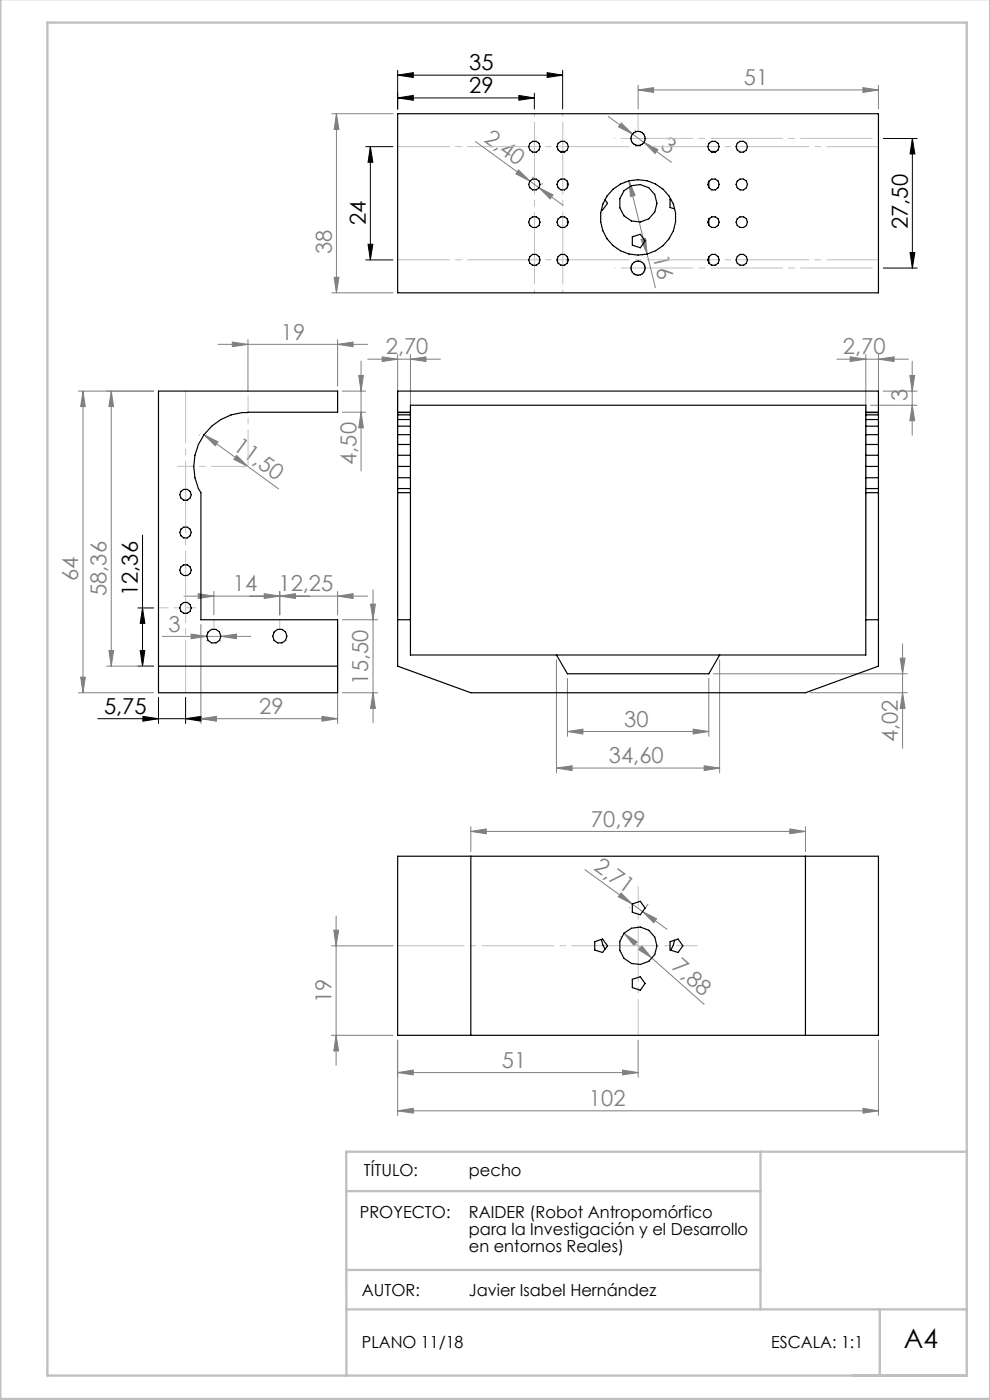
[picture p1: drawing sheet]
<svg xmlns="http://www.w3.org/2000/svg" width="210mm" height="297mm" viewBox="0 0 210 297" stroke-linecap="round" stroke-linejoin="round" font-family="sans-serif">
<g fill="none" stroke="#000" stroke-width=".21">
<path d="M84.3 15.9l3.4-.5v1zM84.3 14.9v8.2M84.3 15.9h35M113.3 19.8v3.3M116.1 15.4l3.2 .5-3.2 .5zM119.3 14.9v8.2M77.6 31.1h5.8M78.6 31.1l.5 3.3h-1zM78.6 31.1v24M84.3 20.8l3.4-.6v1.1zM84.3 20.8h29M110.1 20.2l3.2 .6-3.2 .5z"/>
<path d="M187.4 29.4h7.2M193.5 29.4l.6 3.3h-1.1zM193.5 29.4v27.5M77.6 55.1h5.8M78.1 51.8h1l-.5 3.3zM187.4 56.9h7.2M193 53.6h1.1l-.6 3.3zM30.2 113.5v27.8M29.2 129h3.4M29.7 138h1l-.5 3.3zM30.2 129l.5 3.3h-1zM20.7 152.5h25"/>
<path d="M29.2 141.3h3.4M30.3 152l3.3 .5-3.3 .5zM33.6 148v5.5M39.4 152.5l3.3-.5v1zM39.4 148v5.5"/>
</g>
<g fill="none" stroke="#808080" stroke-width=".21">
<path d="M135.4 19.1l3.2-.5v1zM135.4 18.1v5M135.4 19.1h50.9M183.1 18.6l3.2 .5-3.2 .5zM186.3 18.1v5M70.4 24.1h13M71.4 24.1v38M71.4 24.1l.5 3.3h-1zM100.9 30l13.4 9.8M110 36.1l2.4 2.3-3-1.5zM113 37.6h.1M114.3 39.8l3 1.5-.6 .9z"/>
<path d="M114.3 39.8l5.2 3.8M114.9 39h.1M129 24.7l5.2 3.7M131.8 26.1l2.4 2.3-3-1.5zM132.5 38.6h.1M133.4 38.3l5.6 22.8M133.4 38.3l1.3 3.1-1 .3zM134.2 28.4l8.2 6M134.8 27.6l-.1 .1M136.6 30.2l3 1.5-.6 .9zM137.2 29.4v.1M70.9 58.8h1l-.5 3.3z"/>
<path d="M136 50.8l.9-.3 .4 3.4zM136.3 54.1h.1M46.2 73.1h31.8M49.3 72.6l3.3 .5-3.3 .5zM52.6 72.1v10.9M70.4 62.1h13M71.6 73.1l3.3-.5v1zM71.6 72.1v9.8M76.1 79.7h1l-.5 3.3zM76.6 76.6v23.3M78 76.2h15.4M81.1 75.7l3.2 .5-3.2 .5z"/>
<path d="M84.3 75.2v55.3M87.1 76.2l3.2-.5v1zM87.1 75.2v55.3M177.5 76.2h15.2M180.3 75.7l3.4 .5-3.4 .5zM183.7 75.2v55.3M186.3 76.2l3.4-.5v1zM186.3 75.2v55.3M193 79.7h1l-.5 3.3zM193.5 76.6v15.7M16.6 83h16M17.6 83l.5 3.3h-1z"/>
<path d="M17.6 83v64M23.6 83v58.3M23.6 83l.5 3.3h-1zM42.3 92.3h.1M43.3 92.2l2.9 1.5-.6 .8zM43.3 92.2l9.3 6.8M50.2 96.6l2.4 2.4-3-1.6zM51.6 99.1h.1M52.6 99l6.5 4.7M72.6 83h5M72.6 87.5h5M76.6 87.5l.5 3.3h-1z"/>
<path d="M184.6 86h9.9M187.4 83h7.1M193.5 86l.5 3.2h-1zM23.1 138h1l-.5 3.3zM34.4 135h18.8M39 126.5h39M40.5 134.5l3.4 .5-3.4 .5zM42.1 125.9l3.3 .6-3.3 .5zM42.6 132.5v21M43.9 136h.1M45.4 125.5v5M46.8 135l3.4-.5v1z"/>
<path d="M46.8 136h.1M56.1 125.9l3.2 .6-3.2 .5zM59.3 126.5l3.4-.6v1.1zM59.3 125.5v5M71.6 132.5v21M71.6 126.5l3.3-.6v1.1zM71.6 125.5v5M72.6 131.5h7.5M78.6 128.2h1l-.5 3.3zM79.1 125.1v28.2M118 140v24M152.6 140v24"/>
<path d="M191 139.6h1l-.5 3.3zM191.5 136.6v22.1M16.6 147h16M17.1 143.6h1l-.5 3.4zM22.6 141.3h10M42.6 152.5l3.3-.5v1zM42.6 152.5h29M68.3 152l3.3 .5-3.3 .5zM72.6 147h7.5M79.1 147l.5 3.3h-1zM120.4 155.2l3.2-.5v1zM120.4 143.9v12.3"/>
<path d="M120.4 155.2h30M147 154.7l3.4 .5-3.4 .5zM150.4 143.9v12.3M151.3 142.9h41.2M171.8 147h20.7M191.5 147l.5 3.3h-1zM99.9 176.4l3.3-.5v1zM99.9 175.4v5.3M99.9 176.4h71M118 162.9l3.4-.4v1zM118 162.9h34.6M149.4 162.5l3.2 .4-3.2 .6z"/>
<path d="M167.5 175.9l3.4 .5-3.4 .5zM170.9 175.4v5.3M70.8 197.3h1l-.5 3.4zM71.3 194.3v31.7M124.1 184.5l17.4 12.6M131.7 198.8h.1M131.7 189.4l2.4 2.4-2.9-1.6zM132.4 198l17 15.1M132.4 198l2.7 1.8-.6 .8zM133.6 192.6h-.1M136.3 193.4l3 1.5-.6 .9zM137.4 191.8l-.5 .8"/>
<path d="M70.3 200.7h13.1M70.3 219.6h13.1M71.3 219.6l.5 3.4h-1zM136.1 200.7l2.2 2.5-2.9-1.8zM137.6 204h.1M84.3 227.5l3.4-.5v1zM84.3 235.7l3.4-.6v1zM84.3 220.7v15.9M84.3 227.5h51.1M84.3 235.7h102M132 227l3.4 .5-3.4 .5zM135.4 220.7v7.8"/>
<path d="M183.1 235.1l3.2 .6-3.2 .4zM186.3 220.7v15.9"/>
</g>
<path d="M113.4 62.1v-38M119.4 62.1v-38" fill="none" stroke="#c0c0c0" stroke-width=".21" stroke-dasharray="15.2 1.3 1.3 1.3" stroke-dashoffset="-1.9"/>
<path d="M84.4 31.1h102M84.4 55.1h102M39.4 146.9v-64" fill="none" stroke="#c0c0c0" stroke-width=".21" stroke-dasharray="15.2 1.3 1.3 1.3" stroke-dashoffset="4.2"/>
<path d="M186.4 29.4h-56M186.4 56.9h-56" fill="none" stroke="#c0c0c0" stroke-width=".21" stroke-dasharray="15.2 1.3 1.3 1.3" stroke-dashoffset="-1.3"/>
<path d="M135.4 200.6h-51" fill="none" stroke="#c0c0c0" stroke-width=".21" stroke-dasharray="15.2 1.3 1.3 1.3" stroke-dashoffset="1.2"/>
<path d="M135.4 200.6v-12.5M135.4 200.6h12.5" fill="none" stroke="#c0c0c0" stroke-width=".21" stroke-dasharray="15.2 1.3 1.3 1.3" stroke-dashoffset="10.9"/>
<path d="M135.4 200.6v19" fill="none" stroke="#c0c0c0" stroke-width=".21" stroke-dasharray="15.2 1.3 1.3 1.3" stroke-dashoffset="7.6"/>
<path d="M52.6 98.9v-15M52.6 98.9h-15" fill="none" stroke="#c0c0c0" stroke-width=".21" stroke-dasharray="15.2 1.3 1.3 1.3" stroke-dashoffset="7.5"/>
<path d="M33.6 128.9h7.9" fill="none" stroke="#c0c0c0" stroke-width=".21" stroke-dasharray="15.2 1.3 1.3 1.3" stroke-dashoffset="13.2"/>
<path d="M135.4 24.1v3.8M45.4 131.5v2M59.3 131.5v2M132.4 198l5.9 5.2" fill="none" stroke="#c0c0c0" stroke-width=".21"/>
<path d="M.1 -.1v296.9h209.9v-296.9M10.1 4.8h195v287h-195zM73.4 252.7h87.9M161.3 244.3v33.5M205.1 244.3h-131.7l.1 47.6M73.4 277.8h131.7M73.4 269.4h87.9M186.6 277.8v14" fill="none" stroke="#c0c0c0" stroke-width=".5"/>
<g fill="#000">
<path d="M78.6 31.1l.5 3.3h-1zM78.1 51.8h1l-.5 3.3zM193.5 29.4l.6 3.3h-1.1zM193 53.6h1.1l-.6 3.3zM30.2 129l.5 3.3h-1zM29.7 138h1l-.5 3.3z"/>
<path d="M84.3 20.8l3.4-.6v1.1zM110.1 20.2l3.2 .6-3.2 .5zM84.3 15.9l3.4-.5v1zM116.1 15.4l3.2 .5-3.2 .5zM30.3 152l3.3 .5-3.3 .5zM39.4 152.5l3.3-.5v1z"/>
</g>
<g fill="#808080">
<path d="M50.2 96.6l2.4 2.4-3-1.6zM43.3 92.2l2.9 1.5-.6 .8z"/>
<path d="M135.4 19.1l3.2-.5v1zM183.1 18.6l3.2 .5-3.2 .5zM84.3 227.5l3.4-.5v1zM132 227l3.4 .5-3.4 .5zM49.3 72.6l3.3 .5-3.3 .5zM71.6 73.1l3.3-.5v1zM42.1 125.9l3.3 .6-3.3 .5zM59.3 126.5l3.4-.6v1.1zM56.1 125.9l3.2 .6-3.2 .5zM71.6 126.5l3.3-.6v1.1z"/>
<path d="M70.8 197.3h1l-.5 3.4zM71.3 219.6l.5 3.4h-1z"/>
<path d="M132.4 198l2.7 1.8-.6 .8zM136.1 200.7l2.2 2.5-2.9-1.8z"/>
<path d="M136 50.8l.9-.3 .4 3.4zM133.4 38.3l1.3 3.1-1 .3z"/>
<path d="M183.1 235.1l3.2 .6-3.2 .4zM84.3 235.7l3.4-.6v1z"/>
<path d="M81.1 75.7l3.2 .5-3.2 .5zM87.1 76.2l3.2-.5v1zM180.3 75.7l3.4 .5-3.4 .5zM186.3 76.2l3.4-.5v1zM99.9 176.4l3.3-.5v1zM167.5 175.9l3.4 .5-3.4 .5zM42.6 152.5l3.3-.5v1zM68.3 152l3.3 .5-3.3 .5z"/>
<path d="M120.4 155.2l3.2-.5v1zM147 154.7l3.4 .5-3.4 .5z"/>
<path d="M118 162.9l3.4-.4v1zM149.4 162.5l3.2 .4-3.2 .6z"/>
<path d="M193.5 86l.5 3.2h-1zM193 79.7h1l-.5 3.3zM17.1 143.6h1l-.5 3.4zM17.6 83l.5 3.3h-1zM76.6 87.5l.5 3.3h-1zM76.1 79.7h1l-.5 3.3z"/>
<path d="M78.6 128.2h1l-.5 3.3zM79.1 147l.5 3.3h-1z"/>
<path d="M191 139.6h1l-.5 3.3zM191.5 147l.5 3.3h-1zM71.4 24.1l.5 3.3h-1zM70.9 58.8h1l-.5 3.3zM23.6 83l.5 3.3h-1zM23.1 138h1l-.5 3.3z"/>
<path d="M131.8 26.1l2.4 2.3-3-1.5zM136.6 30.2l3 1.5-.6 .9z"/>
<path d="M131.7 189.4l2.4 2.4-2.9-1.6zM136.3 193.4l3 1.5-.6 .9z"/>
<path d="M110 36.1l2.4 2.3-3-1.5zM114.3 39.8l3 1.5-.6 .9z"/>
<path d="M40.5 134.5l3.4 .5-3.4 .5zM46.8 135l3.4-.5v1z"/>
</g>
<g fill="none" stroke="#000" stroke-width=".25">
<path d="M84.3 24.1h102v38h-102zM118.8 32.1h1.1M120.4 38.5v1.3M150.4 38.5v1.3M150.8 32.1h1.1M120.4 46.5v1.2M120.4 54.5v1.2M128.3 42.4l.6 .7-1.1 1.5-.2-.1M134.1 50.2l1.7-.5 1 1.4-1 1.5-1.7-.6zM142.3 42.2l-.2 .1v1.7l1 .3M150.4 46.5v1.2M150.4 54.5v1.2"/>
<path d="M33.6 83h38v4.5h-19a11.7 11.7 0 0 0-7.7 2.9 11.3 11.3 0 0 0-2.3 14.1v27h29v15.5h-38zM84.3 83h102v58.3l-15.4 5.7h-71l-15.6-5.7zM84.3 87.5h2.8M84.3 88h2.8M84.3 89h2.8M84.3 90.4h2.8M84.3 92.2h2.8M84.3 94.3h2.8M84.3 96.6h2.8M84.3 99h2.8M87.1 86h96.6v53h-96.6zM183.7 87.5h2.6"/>
<path d="M183.7 88h2.6M183.7 89h2.6M183.7 90.4h2.6M183.7 92.2h2.6M183.7 94.3h2.6M183.7 96.6h2.6M183.7 99h2.6M84.3 103.6h2.8M84.3 104.5h2.8M84.3 101.3h2.8M183.7 103.6h2.6M183.7 104.5h2.6"/>
<path d="M183.7 101.3h2.6M84.3 131.5h2.8M118 139l2.4 3.9h30l2.2-3.9M183.7 131.5h2.6M33.6 141.3h38M84.3 181.6h102v38h-102zM99.9 181.6v38M126.2 199.8l1.6-.6 1.1 1.5-1.1 1.4-1.6-.6zM127.6 199.3l.3 1.2 .4 .9M134.1 191.8l1.7-.6 1 1.4-1 1.5-1.7-.6zM142.1 199.8l1.7-.6 1.1 1.5-1.1 1.4-1.7-.6zM143.1 199.5l-.3 1-.5 1.1"/>
<path d="M170.9 181.6v38M134.1 207.7l1.7-.5 1 1.4-1 1.5-1.7-.6z"/>
<circle cx="113.3" cy="39.1" r="1.2"/>
<circle cx="113.4" cy="31.1" r="1.2"/>
<circle cx="119.3" cy="39.1" r="1.2"/>
<circle cx="119.3" cy="31.1" r="1.2"/>
<circle cx="135.4" cy="29.4" r="1.51"/>
<circle cx="151.3" cy="39.1" r="1.2"/>
<circle cx="151.4" cy="31.1" r="1.2"/>
<circle cx="157.3" cy="31.1" r="1.2"/>
<circle cx="157.4" cy="39.1" r="1.2"/>
<circle cx="113.3" cy="55.1" r="1.2"/>
<circle cx="113.4" cy="47.1" r="1.19"/>
<circle cx="119.3" cy="55.1" r="1.2"/>
<circle cx="119.4" cy="47.1" r="1.19"/>
<circle cx="135.3" cy="56.9" r="1.5"/>
<circle cx="135.3" cy="43.1" r="4"/>
<circle cx="135.4" cy="46.1" r="8"/>
<circle cx="151.3" cy="55.1" r="1.2"/>
<circle cx="151.4" cy="47.1" r="1.19"/>
<circle cx="157.3" cy="47.1" r="1.19"/>
<circle cx="157.4" cy="55.1" r="1.21"/>
<circle cx="39.4" cy="113" r="1.2"/>
<circle cx="39.4" cy="105" r="1.21"/>
<circle cx="39.4" cy="121" r="1.2"/>
<circle cx="39.4" cy="129" r="1.21"/>
<circle cx="45.4" cy="135" r="1.5"/>
<circle cx="59.3" cy="135" r="1.5"/>
<circle cx="135.4" cy="200.6" r="4"/>
</g>
<text font-size="5.6" x="191.7" y="286">A4</text>
<g font-size="4.7">
<text x="99.5" y="14.9">35</text>
<text x="99.5" y="19.7">29</text>
<text x="77.6" y="47.7" transform="rotate(-90 77.6 47.7)">24</text>
<text x="192.5" y="48.6" transform="rotate(-90 192.5 48.6)">27,50</text>
<text x="29.2" y="126.4" transform="rotate(-90 29.2 126.4)">12,36</text>
<text x="22.1" y="151.4">5,75</text>
</g>
<g font-size="4.7" fill="#808080">
<text x="157.8" y="18.1">51</text>
<text x="102.5" y="30" transform="rotate(36 102.5 30)">2,40</text>
<text x="139.9" y="31.3" transform="rotate(36 139.9 31.3)">3</text>
<text x="70.4" y="53.9" transform="rotate(-90 70.4 53.9)">38</text>
<text x="138.5" y="54.5" transform="rotate(76 138.5 54.5)">16</text>
<text x="59.6" y="72">19</text>
<text x="81.8" y="75.2">2,70</text>
<text x="178.8" y="75.2">2,70</text>
<text x="192.5" y="85" transform="rotate(-90 192.5 85)">3</text>
<text x="49.3" y="95.3" transform="rotate(36 49.3 95.3)">11,50</text>
<text x="75.6" y="98.6" transform="rotate(-90 75.6 98.6)">4,50</text>
<text x="16.6" y="123.2" transform="rotate(-90 16.6 123.2)">64</text>
<text x="49.4" y="125.4">14</text>
<text x="59.1" y="125.4">12,25</text>
<text x="22.6" y="126.4" transform="rotate(-90 22.6 126.4)">58,36</text>
<text x="35.7" y="134">3</text>
<text x="78.1" y="145.2" transform="rotate(-90 78.1 145.2)">15,50</text>
<text x="55" y="151.4">29</text>
<text x="132.4" y="154.2">30</text>
<text x="129.2" y="161.9">34,60</text>
<text x="190.5" y="157.4" transform="rotate(-90 190.5 157.4)">4,02</text>
<text x="125.4" y="175.3">70,99</text>
<text x="125.7" y="184.4" transform="rotate(36 125.7 184.4)">2,71</text>
<text x="142.3" y="205.5" transform="rotate(42 142.3 205.5)">7,88</text>
<text x="70.3" y="212.9" transform="rotate(-90 70.3 212.9)">19</text>
<text x="106.5" y="226.5">51</text>
<text x="124.9" y="234.6">102</text>
</g>
<g font-size="3.5">
<text x="77.2" y="249.5">TÍTULO:</text>
<text x="99.5" y="249.5">pecho</text>
<text x="76.3" y="258.4">PROYECTO:</text>
<text x="99.5" y="258.4">RAIDER (Robot Antropomórfico</text>
<text x="99.5" y="262">para la Investigación y el Desarrollo</text>
<text x="99.5" y="265.5">en entornos Reales)</text>
<text x="76.8" y="274.9">AUTOR:</text>
<text x="99.5" y="274.9">Javier Isabel Hernández</text>
<text x="76.8" y="286">PLANO 11/18</text>
<text x="163.6" y="286">ESCALA: 1:1</text>
</g>
</svg>
